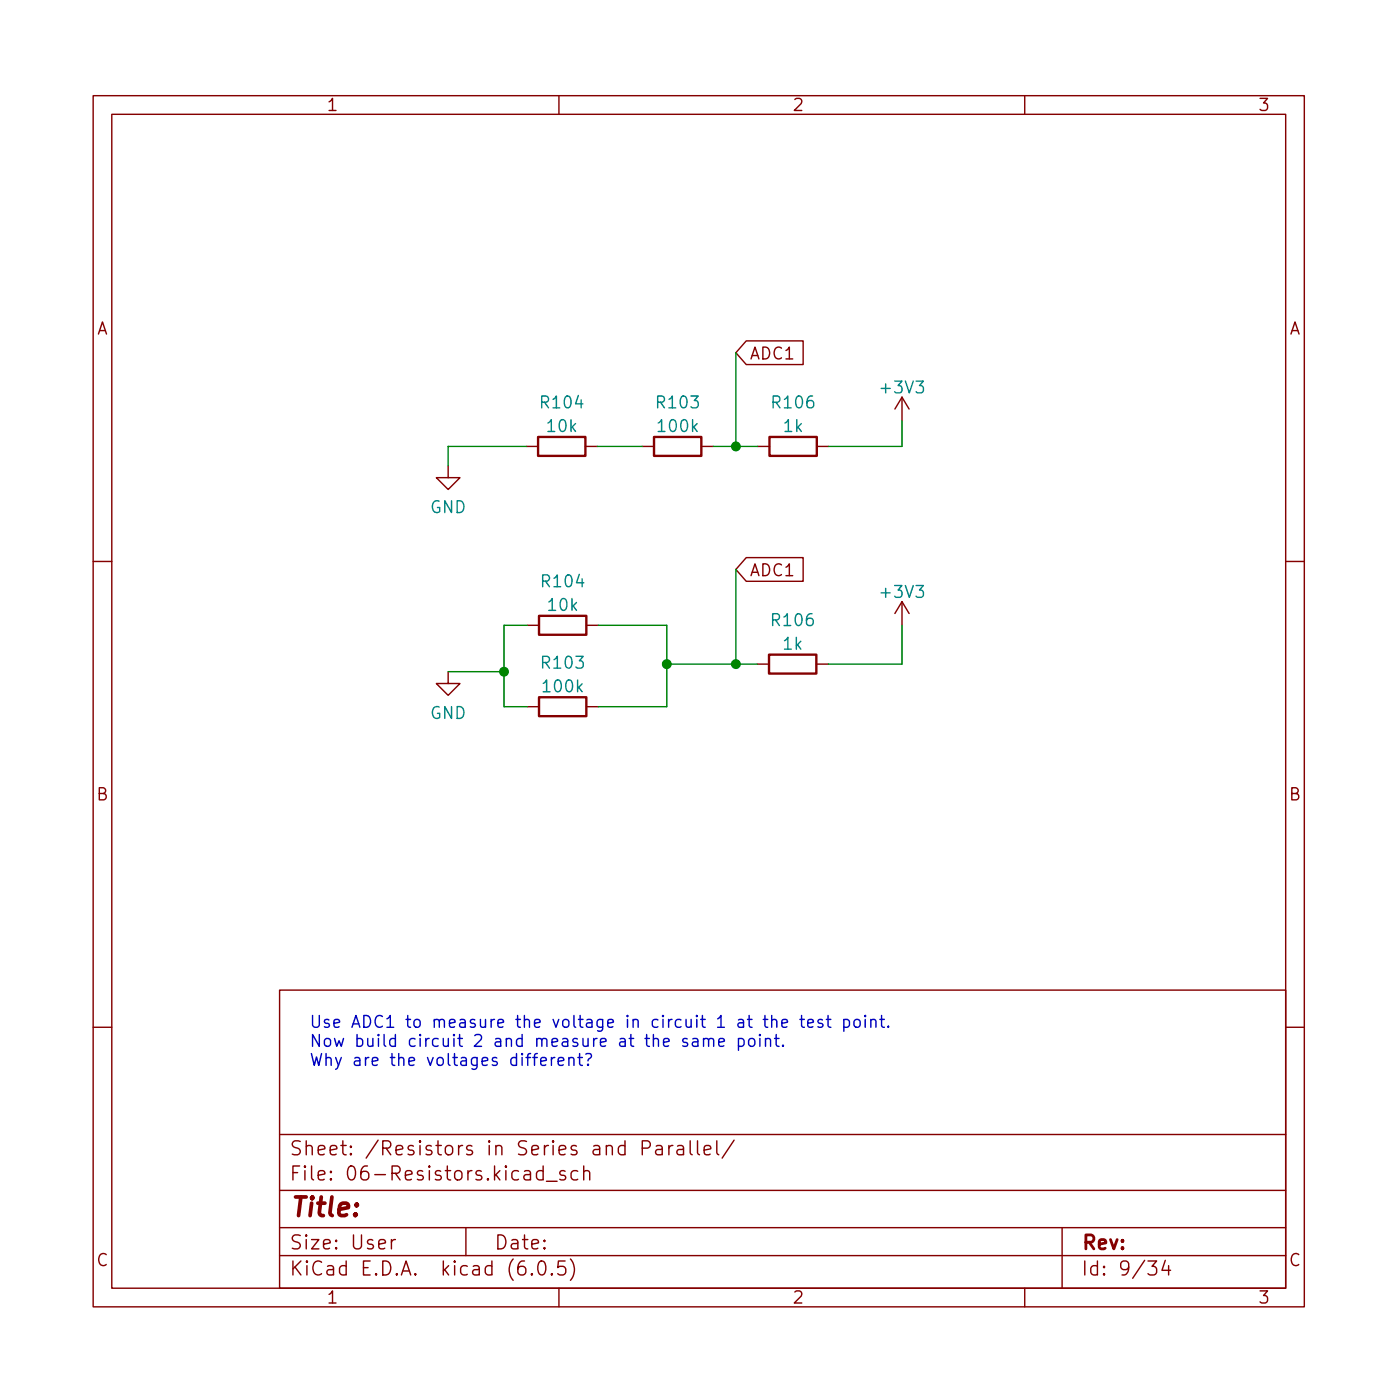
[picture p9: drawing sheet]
<svg xmlns="http://www.w3.org/2000/svg" width="150mm" height="150mm" viewBox="0 0 150 150" stroke-linecap="round" stroke-linejoin="round" font-family="sans-serif">
<g fill="none" stroke="#840000" stroke-width=".15">
<path d="M10 10.3h130v130h-130zM12 12.3h126v126h-126zM60 10.3v2M110 10.3v2M80.1 36.6h6.1v2.5h-6.1l-1.1-1.2zM48.1 50v1.3h1.3l-1.3 1.2-1.3-1.2h1.3M56.5 47.9h1.3M62.8 47.9h1.3M68.9 47.9h1.3M75.3 47.9h1.3M80.1 59.9h6.1v2.5h-6.1l-1.1-1.3zM81.3 47.9h1.3"/>
<path d="M87.7 47.9h1.3M96.8 42.6v2.6M96.8 42.6l-.7 1.3M96.8 42.6l.8 1.3M10 60.3h2M48.1 72.1v1.3h1.3l-1.3 1.2-1.3-1.2h1.3M56.6 67.1h1.3M56.6 75.9h1.3M62.9 67.1h1.3M62.9 75.9h1.3M81.3 71.3h1.2M87.6 71.3h1.3"/>
<path d="M96.8 64.6l-.7 1.3M96.8 64.6v2.5M96.8 64.6l.8 1.3M138 60.3h2M10 110.3h2M30 106.3h108v32h-108zM138 110.3h2M30 134.8h108M30 131.8h108M30 127.8h108M30 121.8h108M42 133.1v1"/>
<path d="M42.4 133.1a.38 .38 0 0 0-.4 .2M50 131.8v3M57.1 136.7l.1 .1-.1 .1-.1-.1 .1-.1v.2M57.9 135.4a.36 .36 0 0 1 .6 .2 .88 .88 0 0 1-.3 1.3 .38 .38 0 0 1-.4-.3 1.17 1.17 0 0 1 .1-1.2zM58.3 125.7h-.4l-.3 .2v.5l.1 .2 .2 .1 .4-.1M58.3 125.2v1.5M58.7 126.8h1.1M59.2 136.7l.1 .1-.1 .1v-.1v-.1v.2M60 138.3v2M60.7 135.4h-.8v.7l.2-.2 .5 .1 .1 .2v.5l-.3 .2h-.3l-.2-.2M60.7 125.7h-.4l-.2 .2 .1 .2 .5 .1v.2v.2l-.2 .1-.4-.1M61.2 135.1a1.72 1.72 0 0 1 0 2.3"/>
<path d="M62 125.7h-.4l-.3 .2v.5l.1 .2 .2 .1 .4-.1M62.7 125.8a.37 .37 0 0 1 .6 .1v.8M62.7 125.2v1.5M68.9 123.2h.6a.41 .41 0 0 0 .3-.3 .41 .41 0 0 0-.3-.4h-.6v1.5M70.4 123h.2h.4l.1 .2v.8M71.1 123.3l-.5 .1a.29 .29 0 0 0-.2 .3 .29 .29 0 0 0 .2 .3l.5-.1M71.8 123v1M72.2 123a.38 .38 0 0 0-.4 .2M72.7 123h.2h.4l.1 .2v.8M73.4 123.3l-.5 .1a.29 .29 0 0 0-.2 .3 .29 .29 0 0 0 .2 .3l.5-.1M74.1 122.5v1.2l.2 .3M74.9 122.5v1.2l.2 .3"/>
<path d="M75.6 123.5l.7-.2-.1-.3h-.4l-.2 .2 .1 .7 .1 .1 .4-.1M76.9 122.5v1.2l.3 .3M78.8 122.4l-1.3 1.9M110 138.3v2M114 131.8v6.5M123.2 135.4h1l-.5 .5a.41 .41 0 0 1 .5 .3v.4l-.2 .2-.6 .1-.2-.2M125.1 135.3l-.4 1.1h1M125.4 135.9v1"/>
</g>
<path d="M57.8 46.9h5v2h-5zM70.2 46.9h5.1v2h-5.1zM82.6 46.9h5.1v2h-5.1zM57.9 66.1h5v2h-5zM57.9 74.8h5v2.1h-5zM82.5 70.3h5.1v2h-5.1z" fill="none" stroke="#840000" stroke-width=".25"/>
<g fill="none" stroke="#0000c2" stroke-width=".15">
<path d="M58 113.9l.6-.1v-.2l-.4-.1-.2 .2 .1 .6 .1 .1 .4-.1M59.2 113.5v.9M59.6 113.5l-.3 .1-.1 .2M59.9 113.9l.6-.1v-.2l-.4-.1-.2 .2 .1 .6 .1 .1 .4-.1M61.1 113.6a.32 .32 0 0 1 .5 .1v.7M61.1 113.5v.9M62 113.5h.5M62.2 113.1v1.1l.1 .1 .2 .1M62.9 113.2l.4-.1a.32 .32 0 0 1 .2 .3 .32 .32 0 0 1-.3 .3l-.1 .2M63.1 114.2l.1 .1-.1 .1v-.1v-.1v.2M73.8 111.5h-.3l-.2 .2v.1l.5 .2v.1v.2h-.2h-.3M74.4 111.5h.1h.4v.8"/>
<path d="M74.9 111.8h-.4a.25 .25 0 0 0-.2 .3 .25 .25 0 0 0 .2 .2h.4M75.5 111.6a.32 .32 0 0 1 .6 .1v.6M75.5 111.5v.8M76.1 111.7l.1-.2h.3l.1 .8M77.2 111.9l.6-.1-.1-.3h-.4l-.1 .2v.6h.1h.4M79.3 111.5h.3l.3 .2v.4l-.1 .2h-.2h-.3M79.3 111.5v1.2M80.5 111.5a.34 .34 0 0 1 .5 .2v.4a.34 .34 0 0 1-.3 .2 .34 .34 0 0 1-.3-.2v-.4zM81.6 111.5v.8M81.9 109.4h.5M82.1 109v1.1l.1 .1 .2 .1M82.2 111.6a.32 .32 0 0 1 .5 .1v.6"/>
<path d="M82.2 111.5v.8M82.8 109.5a.32 .32 0 0 1 .6 .1v.7M82.8 109v1.3M83.1 111.5h.5M83.3 111v1.1l.1 .2h.2M83.9 109.9l.6-.2v-.2l-.4-.1-.2 .2 .1 .6 .1 .1 .4-.1M84 112.2l.1 .1h-.1v-.1v.1M85.9 109.4h.4M86 109v1.1l.1 .1 .2 .1M86.7 109.9l.6-.2v-.2l-.4-.1-.2 .2 .1 .6 .1 .1 .4-.1M88.3 109.5l-.3-.1-.2 .2 .1 .2 .4 .1v.1v.2l-.1 .1-.4-.1M88.7 109.4h.5"/>
<path d="M88.9 109v1.1v.1l.3 .1M90.6 109.5l.3-.1 .3 .3v.3l-.1 .2-.2 .1-.3-.1M90.6 109.4v1.3M91.8 109.5a.34 .34 0 0 1 .5 .2v.3a.34 .34 0 0 1-.3 .3 .34 .34 0 0 1-.3-.3v-.3zM92.9 109l-.1 .1h.1v-.1v.1M92.9 109.4v.9M93.5 109.5a.32 .32 0 0 1 .5 .1v.7M93.5 109.4v.9M94.5 109.4h.4M94.6 109v1.1l.1 .1 .2 .1M95.4 110.2v.1l-.1-.1h.1v.1"/>
</g>
<path d="M79 37.9v10M56.5 47.9h-8.4v2.1M64.1 47.9h4.8M76.6 47.9h4.7M96.8 45.2v2.7h-7.8M48.1 72.1h6M56.6 67.1h-2.5v8.8h2.5M64.2 67.1h7.4v8.8h-7.4M71.6 71.3h9.7M79 61.1v10.2M96.8 67.1v4.2h-7.9" fill="none" stroke="#008400" stroke-width=".15"/>
<g fill="#008400" stroke="#008400" stroke-width=".15">
<circle cx="79" cy="71.3" r=".46"/>
<circle cx="54.1" cy="72.1" r=".46"/>
<circle cx="71.6" cy="71.3" r=".46"/>
<circle cx="79" cy="47.9" r=".46"/>
</g>
<text font-size="2.8" fill="#840000" x="31" y="130.6">Title:</text>
<g font-size="2.1" fill="#840000">
<text x="31" y="124">Sheet: /Resistors in Series and Parallel/</text>
<text x="31" y="126.7">File: 06-Resistors.kicad_sch</text>
<text x="31" y="136.9">KiCad E.D.A. kicad (6.0.5)</text>
<text x="31" y="134.1">Size: User</text>
<text x="53" y="134.1">Date:</text>
<text x="116" y="134.1">Rev:</text>
<text x="116" y="136.9">Id: 9/34</text>
</g>
<g font-size="1.8" fill="#840000">
<text x="35" y="11.9">1</text>
<text x="85" y="11.9">2</text>
<text x="135" y="11.9">3</text>
<text x="10.3" y="35.9">A</text>
<text x="138.4" y="35.9">A</text>
<text x="80.4" y="38.6">ADC1</text>
<text x="80.4" y="61.9">ADC1</text>
<text x="10.3" y="85.9">B</text>
<text x="138.4" y="85.9">B</text>
<text x="10.3" y="135.9">C</text>
<text x="138.4" y="135.9">C</text>
<text x="35" y="139.9">1</text>
<text x="85" y="139.9">2</text>
<text x="135" y="139.9">3</text>
</g>
<g font-size="1.8" fill="#008484">
<text x="58.2" y="43.8">R104</text>
<text x="58.8" y="46.4">10k</text>
<text x="70.6" y="43.8">R103</text>
<text x="70.8" y="46.4">100k</text>
<text x="83" y="43.8">R106</text>
<text x="84.2" y="46.4">1k</text>
<text x="94.7" y="42.2">+3V3</text>
<text x="46.1" y="55.1">GND</text>
<text x="58.3" y="63">R104</text>
<text x="58.9" y="65.6">10k</text>
<text x="94.7" y="64.2">+3V3</text>
<text x="58.3" y="71.8">R103</text>
<text x="83" y="67.2">R106</text>
<text x="84.1" y="69.7">1k</text>
<text x="46.1" y="77.2">GND</text>
<text x="58.4" y="74.3">100k</text>
</g>
<g font-size="1.8" fill="#0000c2">
<text x="33.2" y="110.3">Use ADC1 to measure the voltage in circuit 1 at the test point.</text>
<text x="33.2" y="112.4">Now build circuit 2 and measure at the same point.</text>
<text x="33.2" y="114.4">Why are the voltages different?</text>
</g>
</svg>
